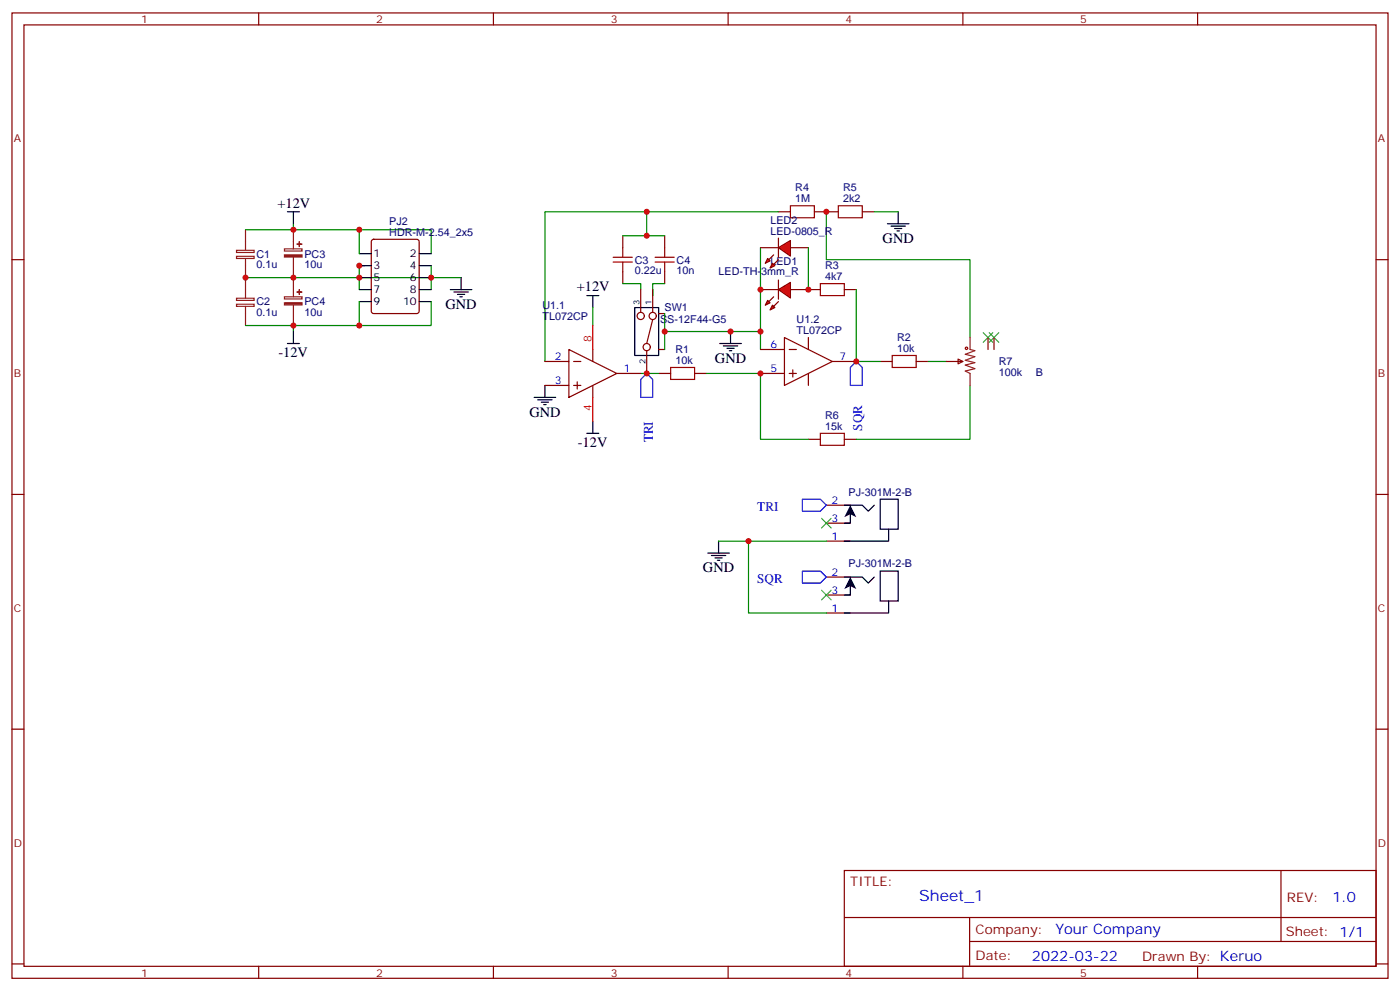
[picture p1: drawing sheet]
<svg xmlns="http://www.w3.org/2000/svg" width="412mm" height="292mm" viewBox="0 0 412 292" stroke-linecap="round" stroke-linejoin="round" font-family="sans-serif">
<g fill="none" stroke="#870000" stroke-width=".35">
<path d="M3.5 3.8h405.4v284.3h-405.4zM7.1 7.3h398.2v277.3h-398.2zM76.2 3.8v3.5M145.3 3.8v3.5M214.5 3.8v3.5M283.6 3.8v3.5M352.8 3.8v3.5M3.5 76.5h3.6M183.4 69.4v3.6M195.8 69.4v3.6M229.3 62.4h3.5M239.9 62.4h7"/>
<path d="M254 62.4h3.5M405.3 76.5h3.6M183.4 80v3.5M195.8 80v3.5M238.1 85.3h3.6M248.7 85.3h3.5M194 110h3.6M204.6 110h3.5M259.3 106.5h3.5M269.9 106.5h3.5M238.1 129.4h3.6M248.7 129.4h3.5"/>
<path d="M3.5 145.6h3.6M405.3 145.6h3.6M3.5 214.8h3.6M405.3 214.8h3.6M248.7 256.4h156.6v28.2h-156.6zM377.3 256.4v20.9M248.7 270.2h156.5M285.6 277.3h119.6M285.6 270.2v14.2M3.5 283.9h3.6M76.2 284.6v3.5M145.3 284.6v3.5"/>
<path d="M214.5 284.6v3.5M283.6 284.6v3.5M352.8 284.6v3.5M405.3 283.9h3.6"/>
</g>
<path d="M261.4 65.9h6.4M262.5 66.6h4.2M263.5 67.3h2.1M264.2 68h.7M264.6 62.4v3.5M157.3 117.1h6.4M158.4 117.8h4.2M159.5 118.5h2.1M160.2 119.2h.7M160.5 113.5v3.6" fill="none" stroke="#000" stroke-width=".35"/>
<g fill="none" stroke="#a10000" stroke-width=".35">
<path d="M180.6 77.2h5.7M180.6 75.8h5.7M183.4 73v2.8M183.4 77.2v2.8M193 77.2h5.6M193 75.8h5.6M195.8 73v2.8M195.8 77.2v2.8M232.8 60.6h7.1v3.5h-7.1zM246.9 60.6h7.1v3.5h-7.1zM241.7 83.5h7v3.6h-7zM197.6 108.2h7v3.6h-7z"/>
<path d="M262.8 104.7h7.1v3.5h-7.1zM241.7 127.6h7v3.6h-7z"/>
</g>
<path d="M183.4 69.4h12.4M190.5 62.4v7M229.3 62.4h-68.8v44.1M257.5 62.4h7.1M183.4 83.5h5.3v1.8M195.8 83.5h-3.5v3.6v-1.8M252.2 85.3v21.2h7.1M188.7 110h5.3M208.1 110h15.9v19.4h14.1" fill="none" stroke="#008700" stroke-width=".35"/>
<path d="M188.7 111.8l1.8-1.8 1.8 1.8v5.3h-3.6z" fill="none" stroke="#00f" stroke-width=".35"/>
<g fill="#f00" stroke="#870000" stroke-width=".35">
<path d="M229.3 85.3l3.5-2.1v4.6z"/>
<path d="M229.3 82.5v5.6z"/>
</g>
<g fill="#870000" stroke="#870000" stroke-width=".35">
<path d="M229.3 88.8l-1.4 1.4z"/>
<path d="M227.9 87.4l-1.4 1.4z"/>
</g>
<g fill="#f00" stroke="#870000" stroke-width=".35">
<path d="M227.5 89.9l.7 .7-1.4 .7z"/>
<path d="M226.1 88.5l.7 .7-1.4 .7z"/>
</g>
<g fill="none" stroke="#870000" stroke-width=".35">
<path d="M109.6 70.7l.5-.2h12.7l.6 .4 .1 20.8-.5 .6-12.9 .1-.7-.5v-20.7zM188.7 85.3v6.7M192.3 94.1l-1.8 7.1M192.3 85.3v6.7M194 92.4h1.8M224 85.3h5.3M231.1 99.4l14.1 7.1-14.1 7zM232.8 85.3h5.3M238.1 99.4v3.5M291 99.4v3.5M292.8 99.4v3.5M160.5 106.5h7.1"/>
<path d="M160.5 113.5h7.1M167.6 102.9l14.1 7.1-14.1 7.1zM169 106.5h2.1M169 113.5h2.1M170 112.5v2.1M174.6 102.9v3.6M174.6 113.5v3.6M181.7 110h7M190.5 103.3v6.7M194 102.9h1.8M224 110h7.1M224 102.9h7.1"/>
<path d="M232.5 110h2.1M232.5 102.9h2.1M233.5 108.9v2.2M238.1 110v3.5M245.2 106.5h7M278.7 106.5h4.9M282.2 105.8l1.4 .7-1.4 .7zM243.4 159.4h7.1M243.4 148.8h7.1M243.4 154.1h7.1M243.4 170h7.1M243.4 175.3h7.1"/>
<path d="M243.4 180.6h7.1"/>
<circle cx="188.7" cy="93.1" r="1.06"/>
<circle cx="192.3" cy="93.1" r="1.06"/>
<circle cx="190.5" cy="102.2" r="1.06"/>
</g>
<g fill="none" stroke="#000" stroke-width=".35">
<path d="M84.7 62.4h3.5M86.4 62.4v3.5M105.8 74.7h3.6M105.8 78.2h3.6M123.5 74.7h3.5M123.5 78.2h3.5M86.4 97.6v3.6M105.8 85.3h3.6M105.8 81.8h3.6M105.8 88.8h3.6M123.5 85.3h3.5M123.5 81.8h3.5"/>
<path d="M123.5 88.8h3.5M132.6 85.3h6.4M133.7 86h4.2M134.8 86.7h2.1M135.5 87.4h.7M135.8 81.8v3.5M172.9 87.1h3.5M174.6 87.1v3.5M187 90.6h7v14.1h-7zM215.2 97.6v3.6M84.7 101.2h3.5M212 101.2h6.4"/>
<path d="M213.1 101.9h4.2M214.1 102.6h2.2M214.8 103.3h.7M172.9 127.6h3.5M174.6 124.1v3.5M211.7 159.4v3.5M248.7 148.8h5.3l1.8 1.8 1.7-1.8M250.5 150.6v3.5h-1.8M259.3 147h5.3v8.9h-5.3zM261.8 155.9v3.5h-13.1M208.5 162.9h6.3M209.5 163.6h4.3"/>
<path d="M210.6 164.3h2.1M211.3 165h.7M248.7 170h5.3l1.8 1.7 1.7-1.7M250.5 171.7v3.6h-1.8M259.3 168.2h5.3v8.8h-5.3zM261.8 177v3.6h-13.1"/>
</g>
<g fill="none" stroke="#008700" stroke-width=".35">
<path d="M86.4 65.9v1.8h40.6v7M105.8 67.7v7M107.6 78.2h-1.8v7.1M127 78.2v7.1M224 73v29.9M243.4 62.4v14.1h42.4v22.9M86.4 81.8h49.4M105.8 88.8v7.1M127 88.8v7.1h-40.6v1.7M174.6 90.6v5.3M195.8 97.6h28.2M195.8 92.4v10.5"/>
<path d="M273.4 106.5h5.3M285.8 113.5v15.9h-33.6M211.7 159.4h31.7M220.5 159.4v21.2h22.9"/>
</g>
<path d="M250.5 148.8l1.7 3.5-1.7-.9-1.8 .9zM250.5 170l1.7 3.5-1.7-.9-1.8 .9z" fill="#000"/>
<path d="M83.8 73.3h5.2v.6h-5.2zM86.4 67.7v5.6M86.4 75.8v11.6M83.8 87.4h5.2v.7h-5.2zM86.4 89.9v6M285.8 99.4v3.5l1.4 .4-2.9 1.1 2.9 .7-2.9 1 2.9 .7-2.9 .7 2.9 1.1-2.9 .7 1.5 .7v3.5" fill="none" stroke="#8c2424" stroke-width=".35"/>
<g fill="#8c2424" stroke="#8c2424" stroke-width=".35">
<path d="M83.8 89.2h5.2v.6h-5.2z"/>
<path d="M87.5 86h1.4z"/>
<path d="M88.2 85.3v1.4z"/>
<path d="M83.8 75.1h5.2v.6h-5.2z"/>
<path d="M87.5 71.9h1.4z"/>
<path d="M88.2 71.2v1.4z"/>
</g>
<path d="M252.2 106.5l1.8 1.7v5.3h-3.5v-5.3zM236.4 147h5.3l1.7 1.8-1.7 1.8h-5.3zM236.4 168.2h5.3l1.7 1.8-1.7 1.7h-5.3z" fill="none" stroke="#00f" stroke-width=".35"/>
<path d="M289.6 98l2.9 2.8M291.4 98l2.8 2.8M292.5 98l-2.9 2.8M294.2 98l-2.8 2.8M242 152.7l2.8 2.8M244.8 152.7l-2.8 2.8M242 173.8l2.8 2.9M244.8 173.8l-2.8 2.9" fill="none" stroke="#3c3" stroke-width=".35"/>
<circle cx="284.7" cy="102.6" r=".35" fill="none" stroke="#a10000" stroke-width=".35"/>
<path d="M174.6 95.9v7M174.6 117.1v7" fill="none" stroke="#f00" stroke-width=".35"/>
<g fill="#f00" stroke="#870000" stroke-width=".35">
<path d="M229.3 73l3.5-2.2v4.6z"/>
<path d="M229.3 70.1v5.7z"/>
</g>
<g fill="#870000" stroke="#870000" stroke-width=".35">
<path d="M229.3 76.5l-1.4 1.4z"/>
<path d="M227.9 75.1l-1.4 1.4z"/>
</g>
<g fill="#f00" stroke="#870000" stroke-width=".35">
<path d="M227.5 77.5l.7 .7-1.4 .8z"/>
<path d="M226.1 76.1l.7 .7-1.4 .7z"/>
</g>
<path d="M224 73h5.3M232.8 73h5.3" fill="none" stroke="#870000" stroke-width=".35"/>
<path d="M72.3 67.7h14.1M238.1 73v12.3M72.3 81.8h14.1M72.3 95.9h14.1" fill="none" stroke="#008700" stroke-width=".35"/>
<path d="M69.7 73.7h5.2v.7h-5.2zM69.7 75.5h5.2v.6h-5.2zM72.3 67.7v6M72.3 76.1v11.7M69.7 87.8h5.2v.7h-5.2zM69.7 89.6h5.2v.6h-5.2zM72.3 90.2v5.7" fill="none" stroke="#8c2424" stroke-width=".35"/>
<g fill="#c00">
<circle cx="252.2" cy="106.5" r=".88"/>
<circle cx="190.5" cy="110" r=".88"/>
<circle cx="190.5" cy="62.4" r=".88"/>
<circle cx="190.5" cy="69.4" r=".88"/>
<circle cx="224" cy="97.6" r=".88"/>
<circle cx="105.8" cy="81.8" r=".88"/>
<circle cx="105.8" cy="78.2" r=".88"/>
<circle cx="127" cy="81.8" r=".88"/>
<circle cx="86.4" cy="67.7" r=".88"/>
<circle cx="105.8" cy="67.7" r=".88"/>
<circle cx="86.4" cy="95.9" r=".88"/>
<circle cx="105.8" cy="95.9" r=".88"/>
<circle cx="86.4" cy="81.8" r=".88"/>
<circle cx="243.4" cy="62.4" r=".88"/>
<circle cx="220.5" cy="159.4" r=".88"/>
<circle cx="224" cy="110" r=".88"/>
<circle cx="195.8" cy="97.6" r=".88"/>
<circle cx="215.2" cy="97.6" r=".88"/>
<circle cx="224" cy="85.3" r=".88"/>
<circle cx="238.1" cy="85.3" r=".88"/>
<circle cx="72.3" cy="81.8" r=".88"/>
</g>
<text font-size="4.6" fill="#00f" x="270.8" y="265.4">Sheet_1</text>
<g font-size="4.2">
<text x="81.7" y="61.1">+12V</text>
<text x="260" y="71.5">GND</text>
<text x="169.9" y="85.8">+12V</text>
<text x="131.2" y="90.9">GND</text>
<text x="82" y="105.2">-12V</text>
<text x="210.6" y="106.8">GND</text>
<text x="155.9" y="122.7">GND</text>
<text x="170.2" y="131.7">-12V</text>
<text x="207.1" y="168.6">GND</text>
</g>
<g font-size="4.2" fill="#00f">
<text x="392.5" y="265.7">1.0</text>
<text x="310.9" y="275.2">Your Company</text>
<text x="304" y="283">2022-03-22</text>
</g>
<g font-size="3.9" fill="#00f">
<text x="192.3" y="130.3" transform="rotate(-90 192.3 130.3)">TRI</text>
<text x="254" y="126.8" transform="rotate(-90 254 126.8)">SQR</text>
<text x="223.1" y="150.6">TRI</text>
<text x="223.1" y="171.7">SQR</text>
</g>
<g font-size="3.9" fill="#800">
<text x="250.5" y="261">TITLE:</text>
<text x="379.1" y="265.7">REV:</text>
<text x="287.4" y="275.2">Company:</text>
<text x="378.7" y="275.8">Sheet: 1/1</text>
<text x="287.4" y="282.9">Date:</text>
<text x="336.4" y="282.9">Drawn By: Keruo</text>
</g>
<g font-size="3.2" fill="#800">
<text x="41.6" y="6.8">1</text>
<text x="110.8" y="6.8">2</text>
<text x="179.9" y="6.8">3</text>
<text x="249.1" y="6.8">4</text>
<text x="318.2" y="6.8">5</text>
<text x="4.1" y="41.9">A</text>
<text x="405.9" y="41.9">A</text>
<text x="4.1" y="111.1">B</text>
<text x="405.9" y="111.1">B</text>
<text x="4.1" y="180.2">C</text>
<text x="405.9" y="180.2">C</text>
<text x="4.1" y="249.3">D</text>
<text x="405.9" y="249.3">D</text>
<text x="41.6" y="287.6">1</text>
<text x="110.8" y="287.6">2</text>
<text x="179.9" y="287.6">3</text>
<text x="249.1" y="287.6">4</text>
<text x="318.2" y="287.6">5</text>
</g>
<g font-size="3.2" fill="#000080">
<text x="234.3" y="59.5">1M</text>
<text x="234.3" y="56.4">R4</text>
<text x="248.4" y="59.5">2k2</text>
<text x="248.4" y="56.4">R5</text>
<text x="227" y="65.9">LED2</text>
<text x="114.7" y="69.4">HDR-M-2.54_2x5</text>
<text x="114.7" y="66.2">PJ2</text>
<text x="227" y="69.1">LED-0805_R</text>
<text x="75.6" y="75.9">C1</text>
<text x="89.7" y="75.9">PC3</text>
<text x="187" y="77.6">C3</text>
<text x="199.3" y="77.6">C4</text>
<text x="75.6" y="79.1">0.1u</text>
<text x="89.7" y="79.1">10u</text>
<text x="187" y="80.8">0.22u</text>
<text x="199.3" y="80.8">10n</text>
<text x="211.7" y="81.1">LED-TH-3mm_R</text>
<text x="227" y="78.2">LED1</text>
<text x="243.1" y="82.5">4k7</text>
<text x="243.1" y="79.3">R3</text>
<text x="75.6" y="90">C2</text>
<text x="89.7" y="90">PC4</text>
<text x="75.6" y="93.2">0.1u</text>
<text x="89.7" y="93.2">10u</text>
<text x="159.8" y="94.1">TL072CP</text>
<text x="159.8" y="90.9">U1.1</text>
<text x="194.5" y="95.2">SS-12F44-G5</text>
<text x="195.8" y="91.7">SW1</text>
<text x="234.7" y="95.1">U1.2</text>
<text x="234.7" y="98.3">TL072CP</text>
<text x="264.2" y="100.5">R2</text>
<text x="199" y="107.2">10k</text>
<text x="199" y="104">R1</text>
<text x="264.2" y="103.6">10k</text>
<text x="294.2" y="107.6">R7</text>
<text x="294.2" y="110.8">100k</text>
<text x="305.2" y="110.8">B</text>
<text x="243.1" y="123.4">R6</text>
<text x="243.1" y="126.6">15k</text>
<text x="250" y="146">PJ-301M-2-B</text>
<text x="250" y="167.1">PJ-301M-2-B</text>
</g>
<g font-size="3.2">
<text x="110.1" y="75.8">1</text>
<text x="120.8" y="75.8">2</text>
<text x="110.1" y="79.3">3</text>
<text x="110.1" y="82.8">5</text>
<text x="120.8" y="79.3">4</text>
<text x="120.8" y="82.8">6</text>
<text x="110.1" y="86.4">7</text>
<text x="110.1" y="89.9">9</text>
<text x="118.7" y="89.9">10</text>
<text x="120.8" y="86.4">8</text>
</g>
<g font-size="3.2" fill="#f00">
<text x="174.3" y="100.8" transform="rotate(-90 174.3 100.8)">8</text>
<text x="174.3" y="121.2" transform="rotate(-90 174.3 121.2)">4</text>
</g>
<g font-size="3.2" fill="#00f">
<text x="163.4" y="106.1">2</text>
<text x="226.9" y="102.6">6</text>
<text x="247.3" y="106.1">7</text>
<text x="163.4" y="113.2">3</text>
<text x="183.8" y="109.6">1</text>
<text x="226.9" y="109.6">5</text>
<text x="244.9" y="148.4">2</text>
<text x="244.9" y="153.7">3</text>
<text x="244.9" y="159">1</text>
<text x="244.9" y="169.6">2</text>
<text x="244.9" y="174.9">3</text>
<text x="244.9" y="180.2">1</text>
</g>
<g font-size="2.5">
<text x="188.4" y="89.9" transform="rotate(-90 188.4 89.9)">3</text>
<text x="191.9" y="89.9" transform="rotate(-90 191.9 89.9)">1</text>
<text x="190.1" y="107.3" transform="rotate(-90 190.1 107.3)">2</text>
</g>
</svg>
